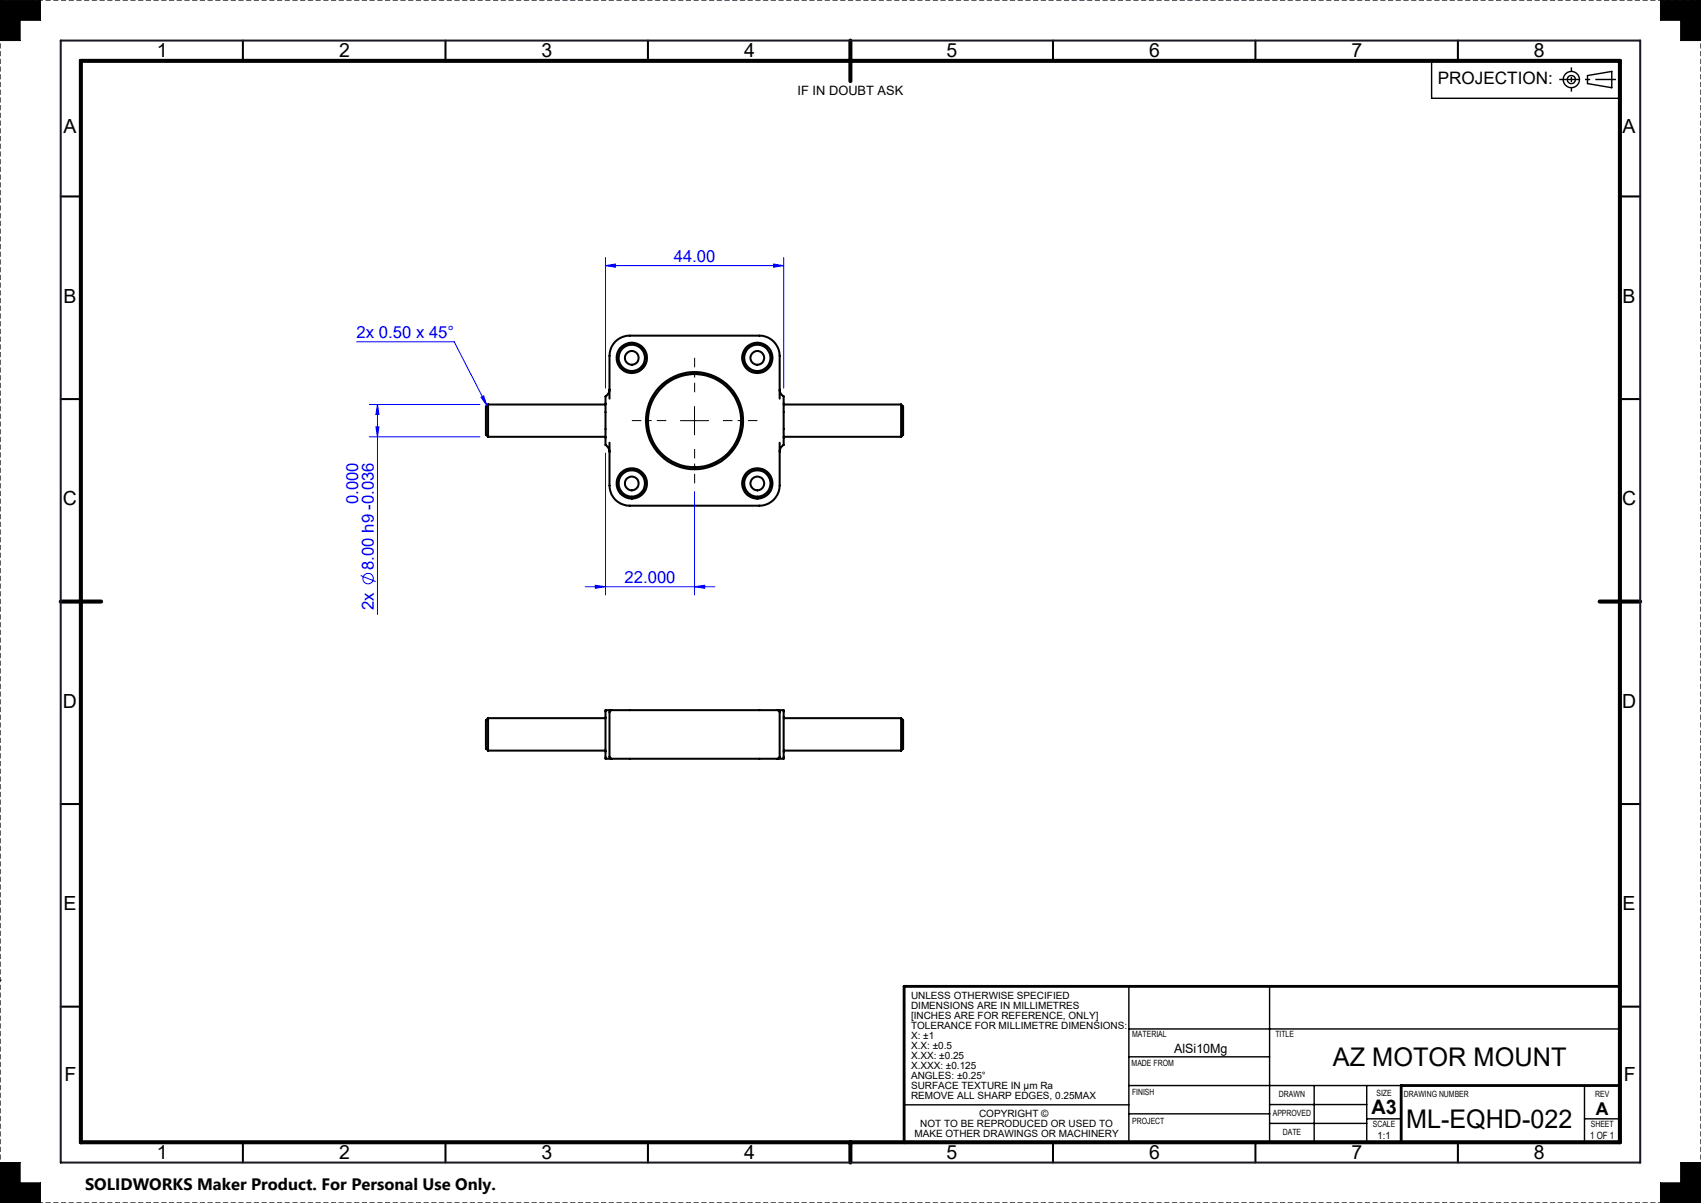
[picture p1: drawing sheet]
<svg xmlns="http://www.w3.org/2000/svg" width="420mm" height="297mm" viewBox="0 0 420 297" stroke-linecap="round" stroke-linejoin="round" font-family="sans-serif">
<g fill="none" stroke="#000" stroke-width=".5">
<path d="M60 10v5M110 10v5M160 10v5M260 10v5M310 10v5M360 10v5M15 48.5h5M400 48.5h5M15 98.5h5M120.5 99.9v7.9M120.5 99.9l-.5 .5v6.9l.5 .5M120.5 99.9h29"/>
<path d="M150.5 96.1a2.74 2.74 0 0 1-1 1.9v11.5a.52 .52 0 0 0 .4 .7l.5 .6 .1 .8M150.5 98.4v-10.6a4.9 4.9 0 0 1 5-4.9h32a5 5 0 0 1 5 4.9v10.6M192.5 96.1a2.41 2.41 0 0 0 1 1.9v11.5a.51 .51 0 0 1-.4 .7l-.4 .6-.2 .8M193.5 99.9h29M222.5 99.9v7.9M222.5 99.9l.5 .5v6.9l-.5 .5M400 98.5h5M120.5 107.8h29M150.5 109.3v10.6a4.9 4.9 0 0 0 5 4.9h32a5 5 0 0 0 5-4.9v-10.6M193.5 107.8h29M120.5 177.3v8M120.5 177.3l-.5 .5v7l.5 .5"/>
<path d="M120.5 177.3h29M151 175.3h41M151 175.3l-.5 .4v11.2l.5 .4M151 175.3h-1.5v12h1.5M192 175.3l.3 .1 .2 .4v11l-.2 .4-.3 .1M192 175.3h1.5v12h-1.5M193.5 177.3h29M222.5 177.3l.5 .5v7l-.5 .5M222.5 177.3v8M15 198.5h5M120.5 185.3h29M151 187.3h41"/>
<path d="M193.5 185.3h29M400 198.5h5M15 248.5h5M400 248.5h5M60 282v5M110 282v5M160 282v5M260 282v5M310 282v5M360 282v5"/>
<circle cx="156" cy="88.4" r="1.7"/>
<circle cx="156" cy="88.4" r="3.8"/>
<circle cx="156" cy="88.4" r="3.3"/>
<circle cx="187" cy="88.4" r="3.2"/>
<circle cx="187" cy="88.4" r="1.69"/>
<circle cx="187" cy="88.4" r="3.8"/>
<circle cx="156" cy="119.4" r="1.71"/>
<circle cx="156" cy="119.4" r="3.8"/>
<circle cx="156" cy="119.4" r="3.3"/>
<circle cx="171.5" cy="103.9" r="12"/>
<circle cx="171.5" cy="103.9" r="11.5"/>
<circle cx="187" cy="119.4" r="3.3"/>
<circle cx="187" cy="119.4" r="1.7"/>
<circle cx="187" cy="119.4" r="3.8"/>
</g>
<path d="M420 0h-420M420 297h-420" fill="none" stroke="#191924" stroke-width=".35" stroke-dasharray="1.3 .6" stroke-dashoffset=".2" stroke-linecap="butt"/>
<path d="M0 0v297M420 297v-297" fill="none" stroke="#191924" stroke-width=".35" stroke-dasharray="1.3 .6" stroke-dashoffset=".7" stroke-linecap="butt"/>
<path d="M0 0h10v5h-5v5h-5zM410 0h10v10h-5v-5h-5zM0 287h5v5h5v5h-10zM415 287h5v10h-10v-5h5z" fill="none" stroke="#000" stroke-width=".25"/>
<g fill="none" stroke="#000" stroke-width=".35">
<path d="M278.7 254h121.3M278.7 243.5v38.8M313.5 243.5v38.5M223.2 272.8h55.5M278.7 260.9h34.8M278.7 275h34.8M278.7 268h67.3M313.5 277.4h24M313.5 272.7h24M324.5 268v14M337.5 268v14M337.5 276.2h8.5"/>
<path d="M391.2 268v14M391.2 276.2h8.8"/>
</g>
<path d="M400 243.5h-176.8v38.6M400 268h-54v14" fill="none" stroke="#000" stroke-width=".7"/>
<path d="M20 15h380v267h-380zM210 10v10M15 148.5h10M395 148.5h10M210 282v5" fill="none" stroke="#000" stroke-width="1"/>
<circle cx="0" cy="242" r=".18" fill="#191924"/>
<path d="M15 10h390v277h-390z" fill="none" stroke="#191924" stroke-width=".5"/>
<path d="M0 287v10h10v-5h-5v-5zM415 287v5h-5v5h10v-10zM410 0v5h5v5h5v-10zM0 0v10h5v-5h5v-5z" fill-rule="evenodd" fill="#000"/>
<g fill="none" stroke="#00f" stroke-width=".25">
<path d="M149.5 65.6l2.5-.4v.8zM149.5 63.6v32.2M149.5 65.6h44M191 65.2l2.5 .4-2.5 .4zM193.5 63.6v32.2M88.1 84.4h24l8.1 15.7M91.2 99.9h27.3M93.2 99.9l.4 2.4h-.8zM93.2 99.9v51.8M118.8 98.1l.6-.4 .8 2.4zM91.2 107.8h27.3M92.8 105.4h.8l-.4 2.4z"/>
<path d="M149.5 111.9v35M171.5 121.4v25.5M89 142.1l3.7 1.5M144.5 144.8h32M147 144.5l2.5 .3-2.5 .4zM171.5 144.8l2.5-.3v.7z"/>
<circle cx="90.9" cy="142.9" r="1.29"/>
</g>
<g fill="none" stroke="#000" stroke-width=".35">
<path d="M353.5 15v9.3h46.5M392 18.7l6-1.1v4.1l-6-1.1z"/>
<circle cx="388" cy="19.6" r="1"/>
<circle cx="388" cy="19.7" r="2"/>
</g>
<path d="M171.5 96.8v-8.5M164.5 103.8h-8.5M171.5 110.8v8.5M178.5 103.8h8.5" fill="none" stroke="#000" stroke-width=".25" stroke-dasharray="15.2 1.3 1.3 1.3" stroke-dashoffset="12.9" stroke-linecap="butt"/>
<path d="M385 19.6h14" fill="none" stroke="#000" stroke-width=".35" stroke-dasharray="15.2 1.3 1.3 1.3" stroke-dashoffset="10.1" stroke-linecap="butt"/>
<path d="M388 16.6v6" fill="none" stroke="#000" stroke-width=".35" stroke-dasharray="15.2 1.3 1.3 1.3" stroke-dashoffset="14.1" stroke-linecap="butt"/>
<path d="M168 103.9h7M171.5 100.4v6.9" fill="none" stroke="#000" stroke-width=".25"/>
<g fill="#00f">
<path d="M171.5 144.8l2.5-.3v.7zM147 144.5l2.5 .3-2.5 .4z"/>
<path d="M118.8 98.1l.6-.4 .8 2.4zM149.5 65.6l2.5-.4v.8zM191 65.2l2.5 .4-2.5 .4z"/>
<path d="M93.2 99.9l.4 2.4h-.8zM92.8 105.4h.8l-.4 2.4z"/>
</g>
<g font-size="6.3">
<text x="329.1" y="263.1">AZ MOTOR MOUNT</text>
<text x="347.2" y="278.5">ML-EQHD-022</text>
</g>
<text font-size="4.9" x="338.6" y="275">A3</text>
<g font-size="4.8">
<text x="38.7" y="14.2">1</text>
<text x="83.8" y="14.2">2</text>
<text x="133.7" y="14.2">3</text>
<text x="183.7" y="14.2">4</text>
<text x="233.7" y="14.2">5</text>
<text x="283.7" y="14.2">6</text>
<text x="333.7" y="14.2">7</text>
<text x="378.7" y="14.2">8</text>
<text x="15.6" y="32.9">A</text>
<text x="400.6" y="32.9">A</text>
<text x="15.6" y="74.7">B</text>
<text x="400.6" y="74.7">B</text>
<text x="15.5" y="124.7">C</text>
<text x="400.5" y="124.7">C</text>
<text x="15.5" y="174.7">D</text>
<text x="400.5" y="174.7">D</text>
<text x="15.6" y="224.7">E</text>
<text x="400.6" y="224.7">E</text>
<text x="15.9" y="266.9">F</text>
<text x="400.9" y="266.9">F</text>
<text x="38.7" y="286.2">1</text>
<text x="83.8" y="286.2">2</text>
<text x="133.7" y="286.2">3</text>
<text x="183.7" y="286.2">4</text>
<text x="233.7" y="286.2">5</text>
<text x="283.7" y="286.2">6</text>
<text x="333.7" y="286.2">7</text>
<text x="378.7" y="286.2">8</text>
</g>
<text font-size="4.4" x="394.1" y="275.2">A</text>
<text font-size="4.2" x="355" y="20.8">PROJECTION:</text>
<g font-size="4.1" fill="#00f">
<text x="166.4" y="64.6">44.00</text>
<text x="88.1" y="83.5">2x 0.50 x 45°</text>
<text x="88.4" y="124.4" transform="rotate(-90 88.4 124.4)">0.000</text>
<text x="92.3" y="140.7" transform="rotate(-90 92.3 140.7)">8.00 h9 -0.036</text>
<text x="154.2" y="143.9">22.000</text>
<text x="92.3" y="150.6" transform="rotate(-90 92.3 150.6)">2x</text>
</g>
<text font-size="4.1" x="21" y="293.7">SOLIDWORKS Maker Product. For Personal Use Only.</text>
<g font-size="3.2">
<text x="196.9" y="23.5">IF IN DOUBT ASK</text>
<text x="289.9" y="260.1">AlSi10Mg</text>
</g>
<g font-size="2.5">
<text x="224.9" y="246.5">UNLESS OTHERWISE SPECIFIED</text>
<text x="224.9" y="249">DIMENSIONS ARE IN MILLIMETRES</text>
<text x="224.9" y="251.5">[INCHES ARE FOR REFERENCE, ONLY]</text>
<text x="224.9" y="253.9">TOLERANCE FOR MILLIMETRE DIMENSIONS:</text>
<text x="224.9" y="256.4">X: ±1</text>
<text x="224.9" y="258.9">X.X: ±0.5</text>
<text x="224.9" y="261.3">X.XX: ±0.25</text>
<text x="224.9" y="263.8">X.XXX: ±0.125</text>
<text x="224.9" y="266.3">ANGLES: ±0.25°</text>
<text x="224.9" y="268.7">SURFACE TEXTURE IN μm Ra</text>
<text x="224.9" y="271.2">REMOVE ALL SHARP EDGES, 0.25MAX</text>
<text x="241.7" y="275.8">COPYRIGHT ©</text>
<text x="225.8" y="280.8">MAKE OTHER DRAWINGS OR MACHINERY</text>
<text x="227.2" y="278.3">NOT TO BE REPRODUCED OR USED TO</text>
<text x="340.2" y="281.2">1:1</text>
<text x="392.6" y="281.2">1 OF 1</text>
</g>
<g font-size="2.1">
<text x="279.6" y="255.9">MATERIAL</text>
<text x="314.9" y="255.9">TITLE</text>
<text x="279.4" y="263.2">MADE FROM</text>
<text x="279.5" y="270.3">FINISH</text>
<text x="314.3" y="275.6">APPROVED</text>
<text x="315.8" y="270.9">DRAWN</text>
<text x="339.9" y="270.6">SIZE</text>
<text x="346.6" y="270.8">DRAWING NUMBER</text>
<text x="393.9" y="270.8">REV</text>
<text x="279.6" y="277.4">PROJECT</text>
<text x="316.7" y="280.2">DATE</text>
<text x="339" y="278.2">SCALE</text>
<text x="392.8" y="278.2">SHEET</text>
</g>
</svg>
